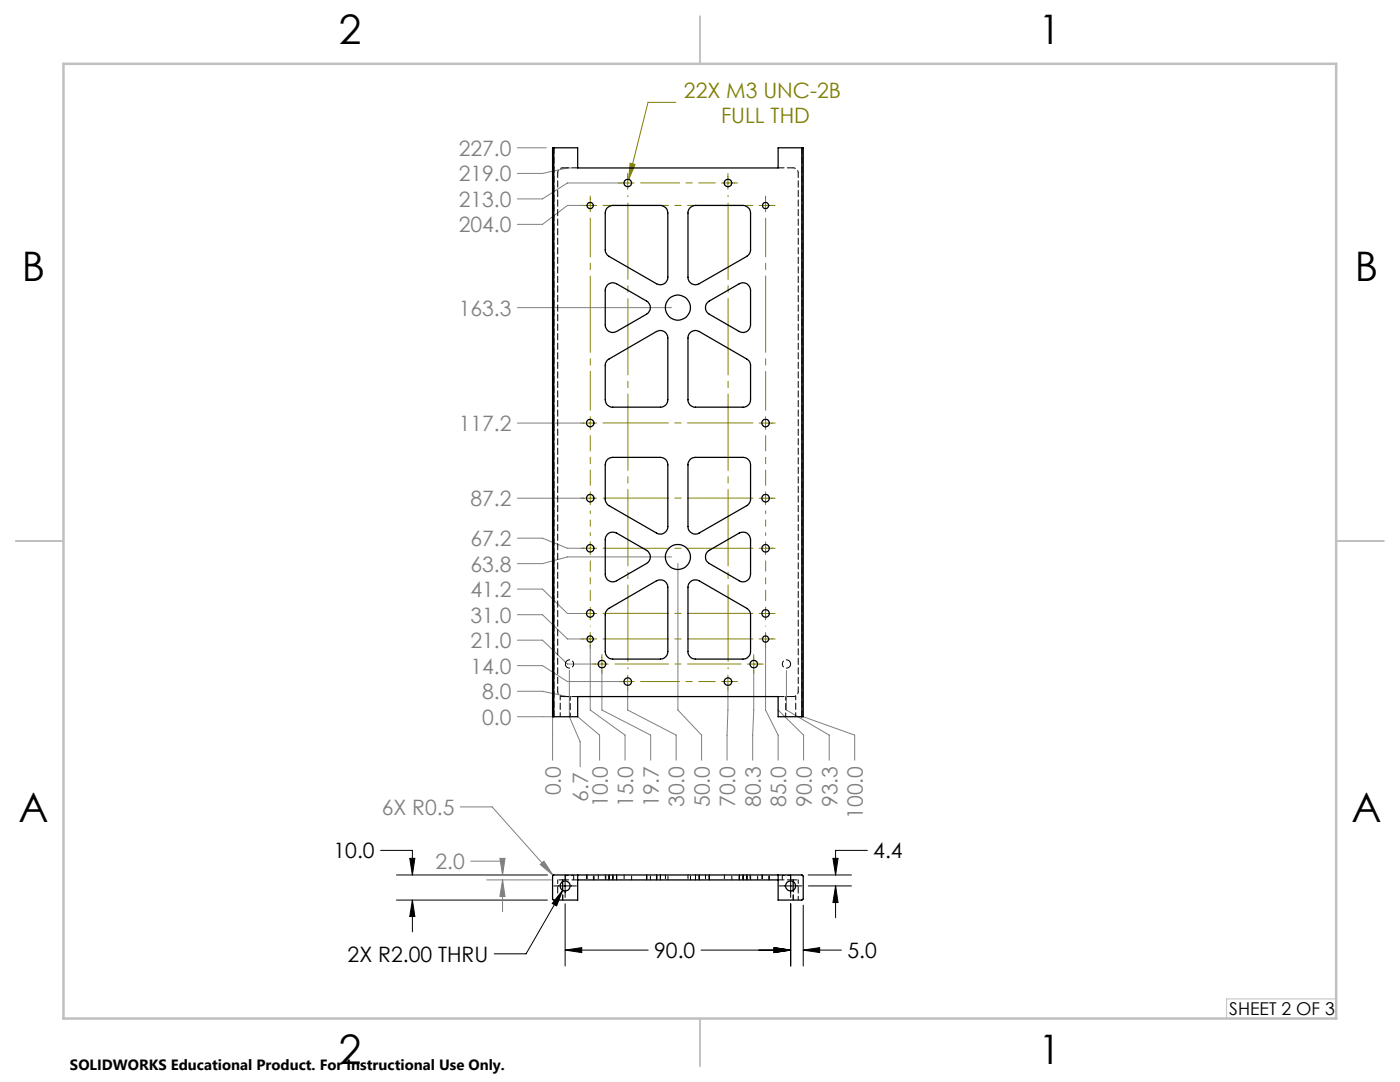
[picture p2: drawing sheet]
<svg xmlns="http://www.w3.org/2000/svg" width="279mm" height="216mm" viewBox="0 0 279 216" stroke-linecap="round" stroke-linejoin="round" font-family="sans-serif">
<g fill="none" stroke="#000" stroke-width=".2">
<path d="M76 169.7h6.3v4.9M79.1 174.6h30.2M79.1 179.6h30.2M81.8 171.3h1l-.5 3.3zM82.3 179.6l.5 3.3h-1zM82.3 179.6v6.3M110.5 176.8h4.5M112.3 177.7l-1.2 3.1-.9-.5zM112.3 177.7l-7.3 12.6h-6.4M112.8 174.5v4.6M155.5 176.8h4.6M157.8 174.5v4.6"/>
<path d="M161.3 174.6h8.6M161.3 176.8h8.6M166.2 171.3h1.1l-.5 3.3zM166.8 176.8l.5 3.3h-1.1zM166.8 176.8v6.3M173.1 169.7h-6.3v4.9M112.8 189.6l3.3-.5v1zM112.8 180.3v12.5M112.8 189.6h16.6M139.9 189.6h17.9M154.5 189.1l3.3 .5-3.3 .5zM157.8 180.3v12.5"/>
<path d="M160.3 189.6l3.3-.5v1zM160.3 189.6h7.6M160.3 180.6v12.2"/>
</g>
<g fill="none" stroke="#808000" stroke-width=".2">
<path d="M117.8 39.1v3.2M123.4 36.5h3.1M125.3 34.6v3.2M125.8 32.6l1 .2-1.4 3.1zM134.9 20.4h-5.6l-3.9 15.5M144 36.5h3.2M145.3 34.6v3.2M152.8 39.1v3.2M115.9 41h3.2M151.5 41h3.2M115.9 99.4h3.2M115.9 84.4h3.2"/>
<path d="M117.8 83.1v2.6M117.8 98.1v2.6M151.5 99.4h3.2M151.5 84.4h3.2M152.8 83.1v2.6M152.8 98.1v2.6M115.9 109.4h3.2M117.8 108.1v2.6M151.5 109.4h3.2M152.8 108.1v2.6M115.9 127.5h3.2M115.9 122.4h3.2"/>
<path d="M117.8 121.1v2.6M117.8 126.2v3.2M118.3 132.5h3.1M120.1 130.6v3.8M123.4 136h3.1M125.3 134.7v3.2M144 136h3.2M145.3 134.7v3.2M149.2 132.5h3.1M150.4 130.6v3.8M151.5 127.5h3.2M151.5 122.4h3.2"/>
<path d="M152.8 121.1v2.6M152.8 126.2v3.2"/>
</g>
<g fill="none" stroke="#808080" stroke-width=".2">
<path d="M103.3 29.5h5.7M114 33.5h-.8l-4.9 1.1h-5M124 36.5h-10.8l-4.9 3.2h-5M116.5 41h-3.3l-4.9 3.8h-5M103.3 61.4h30.7M103.3 84.4h13.2M103.3 99.4h13.2M103.3 117.5h5l4.9 4.9h3.3M103.3 107.4h5l4.9 2h3.3M134 111.1h-20.8l-4.9 1.4h-5M135.3 112.4v29.3l4.7 5v5M103.3 137.9h5l4.9 1.1h.8"/>
<path d="M103.3 127.7h5l4.9 4.8h5.7M103.3 132.8h5l4.9 3.2h10.8M103.3 122.7h5l4.9 4.8h3.3M113.6 133.8v9.2l2.2 5v5M117.8 128.8v12.9l6.9 5v5M120.1 133.8v7.9l9.8 5v5M125.3 137.3v4.4l9.6 5v5M145.3 137.3l-.2 14.4M150.4 133.8l-.2 17.9M152.8 128.8v12.9l2.5 5v5M157 133.8v7.9l8.5 5v5M103.3 143h7v8.7"/>
<path d="M115.3 143l4.4 3.7v5M155.3 141.7l5.1 5v5M160.3 143l10.3 3.7v5M91.9 161h6.3l12.2 13.7M93.9 171.8h6.4v2.8M97.1 175.6h12.9M97.1 174.6h12.2M99.8 171.3h1l-.5 3.3zM100.3 175.6l.5 3.3h-1zM100.3 175.6v6.3M107.8 172.5l.7-.7 1.9 2.9z"/>
</g>
<path d="M117.8 125v-.1M152.8 125v-.1" fill="none" stroke="#808000" stroke-width=".2" stroke-dasharray="15.2 1.3 1.3 1.3"/>
<path d="M117.8 119.9v-8M152.8 119.9v-8" fill="none" stroke="#808000" stroke-width=".2" stroke-dasharray="15.2 1.3 1.3 1.3" stroke-dashoffset="13.2"/>
<path d="M117.8 106.9v-5M152.8 106.9v-5" fill="none" stroke="#808000" stroke-width=".2" stroke-dasharray="15.2 1.3 1.3 1.3" stroke-dashoffset="14.7"/>
<path d="M117.8 96.9v-10M152.8 96.9v-10" fill="none" stroke="#808000" stroke-width=".2" stroke-dasharray="15.2 1.3 1.3 1.3" stroke-dashoffset="12.2"/>
<path d="M127.8 36.5h15M117.8 81.9v-38.4M152.8 81.9v-38.4M127.8 136h15" fill="none" stroke="#808000" stroke-width=".2" stroke-dasharray="15.2 1.3 1.3 1.3" stroke-dashoffset="7.5"/>
<path d="M120.3 41h30M120.3 84.4h30M120.3 99.4h30M120.3 109.4h30M120.3 122.4h30M120.3 127.5h30" fill="none" stroke="#808000" stroke-width=".2" stroke-dasharray="15.2 1.3 1.3 1.3" stroke-dashoffset="2.2"/>
<path d="M125.3 133.5v-94.5M145.3 133.5v-94.5" fill="none" stroke="#808000" stroke-width=".2" stroke-dasharray="15.2 1.3 1.3 1.3" stroke-dashoffset="-1.5"/>
<path d="M122.7 132.5h25.2" fill="none" stroke="#808000" stroke-width=".2" stroke-dasharray="15.2 1.3 1.3 1.3" stroke-dashoffset="4.5"/>
<path d="M266.7 199.3h-21.9v3.9" fill="none" stroke="#c0c0c0" stroke-width=".2"/>
<path d="M139.7 3.2v9.5M3.1 107.9h9.6M266.7 107.9h9.5M139.7 203.2v9.6" fill="none" stroke="#c0c0c0" stroke-width=".25"/>
<path d="M12.7 12.7h254v190.5h-254z" fill="none" stroke="#c0c0c0" stroke-width=".5"/>
<path d="M81.8 171.3h1l-.5 3.3zM82.3 179.6l.5 3.3h-1zM112.8 189.6l3.3-.5v1zM154.5 189.1l3.3 .5-3.3 .5zM112.3 177.7l-2.1 2.6 .9 .5zM166.2 171.3h1.1l-.5 3.3zM166.8 176.8l.5 3.3h-1.1zM154.5 189.1l3.3 .5-3.3 .5zM160.3 189.6l3.3-.5v1z" fill="#000"/>
<path d="M125.8 32.6l1 .2-1.4 3.1z" fill="#808000"/>
<path d="M107.8 172.5l2.6 2.2-1.9-2.9zM100.3 175.6l.5 3.3h-1zM99.8 171.3h1l-.5 3.3z" fill="#808080"/>
<g fill="none" stroke="#000" stroke-width=".25">
<path d="M110.5 29.5h-.2v113.5h.2M110.5 29.5h4.8v4h40v-4h4.7M110.5 29.5v113.5M160 29.5h.3v113.5h-.3M160 29.5v113.5M121.2 56.9a1.54 1.54 0 0 1 1.8-.3l6 3.5a1.52 1.52 0 0 1 0 2.6l-6 3.4a1.5 1.5 0 0 1-2.2-1.3v-6.9v-.4zM121.2 41.5l1.1-.5h9.5a1.51 1.51 0 0 1 1.5 1.5v12.8a1.5 1.5 0 0 1-2.3 1.3l-9.5-5.4a1.64 1.64 0 0 1-.7-1.4v-7.3l.1-.6zM137.7 41.5l1.1-.5h9.5a1.57 1.57 0 0 1 1.5 1.5v7.3a1.64 1.64 0 0 1-.8 1.4l-9.5 5.4a1.48 1.48 0 0 1-2.2-1.3v-13.1zM121.2 71.9l9.8-5.8a1.5 1.5 0 0 1 2.3 1.4v12.3a1.45 1.45 0 0 1-1.5 1.4h-9.5a1.45 1.45 0 0 1-1.5-1.4v-7.1zM137.7 66.4a1.5 1.5 0 0 1 1.8-.3l9.5 5.5a1.51 1.51 0 0 1 .8 1.3v6.9a1.51 1.51 0 0 1-1.5 1.4h-9.5a1.45 1.45 0 0 1-1.5-1.4v-12.3l.2-.8zM141.2 60.3l6.3-3.7a1.5 1.5 0 0 1 2.3 1.3v6.9a1.5 1.5 0 0 1-2.3 1.3l-6-3.4a1.5 1.5 0 0 1-.3-2.4zM121.2 91.7l.5-.3 .6-.1h9.5a1.45 1.45 0 0 1 1.5 1.4v12.4a1.5 1.5 0 0 1-2.3 1.3l-9.5-5.5a1.64 1.64 0 0 1-.7-1.3v-6.9l.1-.5z"/>
<path d="M137.7 91.7l.5-.3 .6-.1h9.5a1.51 1.51 0 0 1 1.5 1.4v6.9a1.64 1.64 0 0 1-.8 1.3l-9.5 5.5a1.48 1.48 0 0 1-2.2-1.3v-12.6zM121.2 106.6a1.54 1.54 0 0 1 1.8-.2l6 3.4a1.52 1.52 0 0 1 0 2.6l-6 3.5a1.5 1.5 0 0 1-2.2-1.3v-6.9v-.4zM137.7 116.1a1.5 1.5 0 0 1 1.8-.2l9.5 5.5a1.51 1.51 0 0 1 .8 1.3v7.3a1.57 1.57 0 0 1-1.5 1.5h-9.5a1.51 1.51 0 0 1-1.5-1.5v-12.8l.2-.7zM141.2 110.1l6.3-3.7a1.5 1.5 0 0 1 2.3 1.3v6.9a1.5 1.5 0 0 1-2.3 1.3l-6-3.5a1.5 1.5 0 0 1-.3-2.3zM121.2 121.6l9.8-5.7a1.5 1.5 0 0 1 2.3 1.3v12.8a1.51 1.51 0 0 1-1.5 1.5h-9.5a1.51 1.51 0 0 1-1.5-1.5v-7.5zM110.5 143h4.8v-4h40v4h4.7M112.3 175.9v1.8M115.3 174.6v5l-5-.1v-4.7l.2-.2h49.6l.2 .2v4.6l-.1 .1-4.9 .1v-5M115.3 175.6h40M158.3 175.9v1.8"/>
<circle cx="125.3" cy="36.5" r=".74"/>
<circle cx="145.3" cy="36.5" r=".74"/>
<circle cx="117.8" cy="41" r=".63"/>
<circle cx="152.8" cy="41" r=".63"/>
<circle cx="135.3" cy="61.4" r="2.51"/>
<circle cx="117.8" cy="99.4" r=".75"/>
<circle cx="117.8" cy="84.4" r=".75"/>
<circle cx="152.8" cy="99.4" r=".75"/>
<circle cx="152.8" cy="84.4" r=".75"/>
<circle cx="117.8" cy="109.4" r=".75"/>
<circle cx="135.3" cy="111.1" r="2.51"/>
<circle cx="152.8" cy="109.4" r=".75"/>
<circle cx="117.8" cy="122.4" r=".75"/>
<circle cx="117.8" cy="127.5" r=".63"/>
<circle cx="120.1" cy="132.5" r=".75"/>
<circle cx="125.3" cy="136" r=".75"/>
<circle cx="145.3" cy="136" r=".75"/>
<circle cx="150.4" cy="132.5" r=".75"/>
<circle cx="152.8" cy="122.4" r=".75"/>
<circle cx="152.8" cy="127.5" r=".63"/>
<circle cx="112.8" cy="176.8" r="1"/>
<circle cx="157.8" cy="176.8" r="1"/>
</g>
<path d="M112.8 132.5a.83 .83 0 0 1 1.2-.8 .83 .83 0 0 1 .2 1.4 .83 .83 0 0 1-1.3-.3l-.1-.3M157.8 132.5a.83 .83 0 0 0-1.2-.8 .83 .83 0 0 0-.2 1.4 .83 .83 0 0 0 1.3-.3l.1-.3" fill="none" stroke="#000" stroke-width=".2" stroke-dasharray="1.3 .6" stroke-dashoffset="-.1"/>
<path d="M111.3 34.5a1 1 0 0 1 1-1M159.3 34.5a1 1 0 0 0-1-1M112.3 139a1 1 0 0 1-1-1M158.3 139a1 1 0 0 0 1-1M114.5 174.7h-1.7M156.1 174.7h1.7" fill="none" stroke="#000" stroke-width=".2" stroke-dasharray="1.3 .6" stroke-dashoffset=".8"/>
<path d="M115.3 33.5h-3M158.3 33.5h-3M160.1 29.5v113.5M112.3 139h3M155.3 139h3M110.6 143v-113.5M112.3 175.6h3M155.3 175.6h3" fill="none" stroke="#000" stroke-width=".2" stroke-dasharray="1.3 .6" stroke-dashoffset=".1"/>
<path d="M111.3 34.5v103.5M159.3 34.5v103.5" fill="none" stroke="#000" stroke-width=".2" stroke-dasharray="1.3 .6" stroke-dashoffset=".3"/>
<g fill="none" stroke="#000" stroke-width=".2" stroke-dasharray="1.3 .6" stroke-dashoffset=".5">
<path d="M111.8 138.9v4.1M156.8 139v4M113.8 143v-4M158.8 143v-4.1M111.3 175.6v4M112.3 175.6h-1M112.8 174.7v.9M114.5 175.6v-.9M117.1 174.6v1M117.2 174.6v1M118.4 175.6v-1M118.6 175.6v-1"/>
<path d="M119.4 174.6v1M120.8 174.6v1M120.9 175.6v-1M121.6 174.6v1M121.6 175.6v-1M122.3 175.6v-1M122.3 174.6v1M123.1 175.6v-1M123.1 174.6v1M124.6 174.6v1M126.1 175.6v-1M129.1 175.6v-1"/>
<path d="M129.1 174.6v1M129.8 175.6v-1M131.1 175.6v-1M131.1 174.6v1M131.8 174.6v1M131.8 175.6v-1M132.8 174.6v1M133.3 175.6v-1M137.3 174.6v1M137.8 175.6v-1M138.8 175.6v-1M138.8 174.6v1"/>
<path d="M139.6 174.6v1M139.6 175.6v-1M140.8 174.6v1M141.6 174.6v1M141.6 175.6v-1M144.6 174.6v1M146.1 175.6v-1M147.6 174.6v1M147.6 175.6v-1M148.3 174.6v1M148.3 175.6v-1M149.1 175.6v-1"/>
<path d="M149.1 174.6v1M149.7 174.6v1M149.8 175.6v-1M151.2 175.6v-1M152.1 174.6v1M152.2 174.6v1M153.4 175.6v-1M153.6 175.6v-1M156.1 174.7v.9M157.8 175.6v-.9M158.3 175.6h1M159.3 175.6v4"/>
</g>
<path d="M112.3 175.6v.3M158.3 175.6v.3" fill="none" stroke="#000" stroke-width=".2" stroke-dasharray="1.3 .6"/>
<path d="M112.3 177.6v2M158.3 177.6v2" fill="none" stroke="#000" stroke-width=".2" stroke-dasharray="1.3 .6" stroke-dashoffset="1"/>
<g font-size="8.1">
<text x="67.6" y="8.9">2</text>
<text x="207.3" y="8.9">1</text>
<text x="4.4" y="56.2">B</text>
<text x="270.4" y="56.2">B</text>
<text x="3.7" y="164.1">A</text>
<text x="269.7" y="164.1">A</text>
<text x="67.6" y="212.4">2</text>
<text x="207.3" y="212.4">1</text>
</g>
<g font-size="4.2" fill="#808000">
<text x="136.5" y="19.5">22X M3 UNC-2B</text>
<text x="143.9" y="24.5">FULL THD</text>
</g>
<g font-size="4.2" fill="#808080">
<text x="91.5" y="31.1">227.0</text>
<text x="91.5" y="41.3">213.0</text>
<text x="91.5" y="36.2">219.0</text>
<text x="91.5" y="46.4">204.0</text>
<text x="91.5" y="63">163.3</text>
<text x="91.5" y="86">117.2</text>
<text x="93.9" y="101">87.2</text>
<text x="93.9" y="109">67.2</text>
<text x="93.9" y="119.1">41.2</text>
<text x="93.9" y="114">63.8</text>
<text x="93.9" y="124.2">31.0</text>
<text x="93.9" y="129.3">21.0</text>
<text x="93.9" y="134.4">14.0</text>
<text x="96.2" y="139.5">8.0</text>
<text x="96.2" y="144.6">0.0</text>
<text x="111.9" y="158.7" transform="rotate(-90 111.9 158.7)">0.0</text>
<text x="117.4" y="160" transform="rotate(-90 117.4 160)">6.7</text>
<text x="121.3" y="161.1" transform="rotate(-90 121.3 161.1)">10.0</text>
<text x="126.4" y="161.1" transform="rotate(-90 126.4 161.1)">15.0</text>
<text x="131.5" y="161.1" transform="rotate(-90 131.5 161.1)">19.7</text>
<text x="136.6" y="161.1" transform="rotate(-90 136.6 161.1)">30.0</text>
<text x="141.6" y="161.1" transform="rotate(-90 141.6 161.1)">50.0</text>
<text x="146.7" y="161.1" transform="rotate(-90 146.7 161.1)">70.0</text>
<text x="151.8" y="161.1" transform="rotate(-90 151.8 161.1)">80.3</text>
<text x="156.9" y="161.1" transform="rotate(-90 156.9 161.1)">85.0</text>
<text x="162" y="161.1" transform="rotate(-90 162 161.1)">90.0</text>
<text x="167.1" y="161.1" transform="rotate(-90 167.1 161.1)">93.3</text>
<text x="76.2" y="162.6">6X R0.5</text>
<text x="172.2" y="163.4" transform="rotate(-90 172.2 163.4)">100.0</text>
<text x="86.9" y="173.4">2.0</text>
</g>
<g font-size="4.2">
<text x="66.6" y="171.2">10.0</text>
<text x="174.3" y="171.2">4.4</text>
<text x="69.4" y="191.9">2X R2.00 THRU</text>
<text x="130.6" y="191.2">90.0</text>
<text x="169.1" y="191.2">5.0</text>
</g>
<text font-size="3.5" x="245.3" y="202.6">SHEET 2 OF 3</text>
<text font-size="3" x="14" y="213.5">SOLIDWORKS Educational Product. For Instructional Use Only.</text>
</svg>
